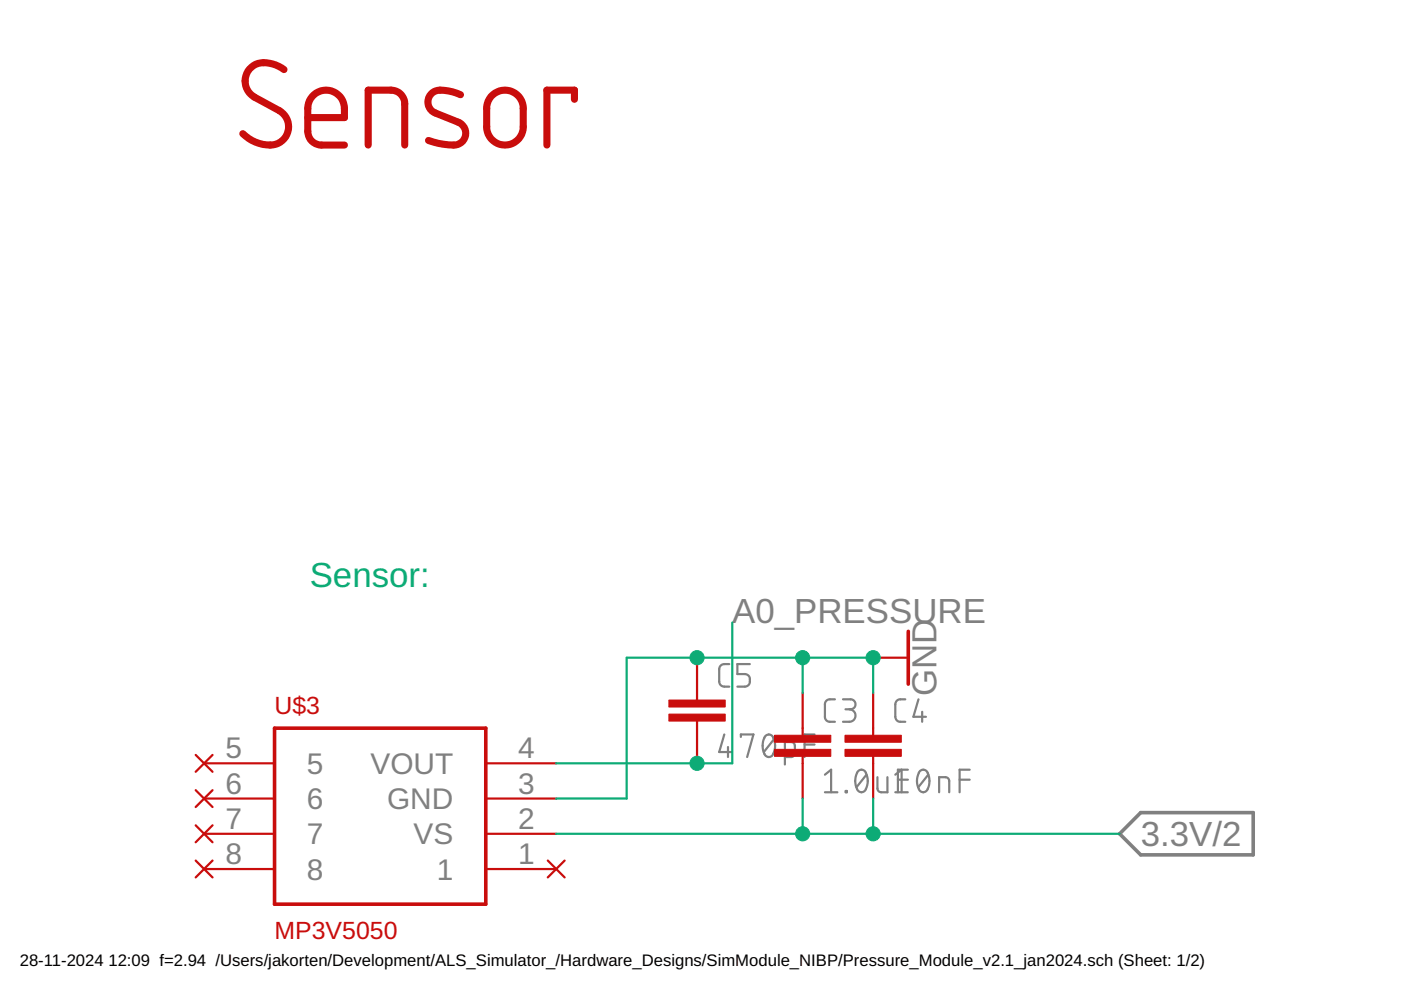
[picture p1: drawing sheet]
<svg xmlns="http://www.w3.org/2000/svg" width="297mm" height="210mm" viewBox="0 0 297 210" stroke-linecap="round" stroke-linejoin="round" font-family="sans-serif">
<g fill="none" stroke="#808080" stroke-width=".47">
<path d="M153.6 155.7l-1.1 3.7h2.7M154.3 158.4v2.1M154.6 140.8a1.99 1.99 0 0 0-1.8 .3l-.3 .8v2.6l.3 .8a1.99 1.99 0 0 0 1.8 .3M157.1 156.3v-.6h2.6l-1.3 4.8M159 140.8h-2.7v2.1h1.6a1.36 1.36 0 0 1 1.1 1.4 1.36 1.36 0 0 1-1.1 1.3h-1.6M162.2 156.2a1.07 1.07 0 0 1 1.2-.4 1.07 1.07 0 0 1 .7 1 3.4 3.4 0 0 1-.6 3.6 1.1 1.1 0 0 1-1.6-1 4.1 4.1 0 0 1 .3-3.2zM164.1 156.8l-2.2 2.6M170.6 157.9h2.1M172.7 155.7h-2.1v4.8M177 148.3a1.93 1.93 0 0 0-1.8 .3l-.3 .7v3l.3 .4a1.93 1.93 0 0 0 1.8 .3M178.7 148.3h1.6a1.06 1.06 0 0 1 1.1 1 1.06 1.06 0 0 1-1.1 1.1h-1M180.1 150.4a1.32 1.32 0 0 1 1.3 1.3 1.32 1.32 0 0 1-1.3 1.3h-1.4"/>
<path d="M191.9 148.3a1.84 1.84 0 0 0-1.8 .3l-.3 .7v2.7l.3 .7a1.84 1.84 0 0 0 1.8 .3M194.7 148.3l-1 3.7h2.6M195.5 150.9v2.1M166.4 160.5h1.5l.5-.4 .1-2-.1-.5-.4-.2-1.6-.1v4.8M174.9 164.3l1.3-1.1v4.8M174.9 168h2.6M179.3 167.7h.3v.3h-.3zM182 163.4a1.06 1.06 0 0 1 1.1-.1 1.06 1.06 0 0 1 .6 1 3.4 3.4 0 0 1-.6 3.6 1.1 1.1 0 0 1-1.6-1 3.9 3.9 0 0 1 .5-3.5zM183.7 164.3l-2.1 2.6M186 164.8l.1 2.6 .2 .3 .5 .3h1.4v-3.2M189.8 168h2.7M189.8 164.3l1.4-1.1v4.8"/>
<path d="M190.4 165.3h2.1M192.5 163.2h-2.1v4.8M195.1 163.4a1.08 1.08 0 0 1 1.1-.1 1.08 1.08 0 0 1 .6 1 3.4 3.4 0 0 1-.6 3.6 1.1 1.1 0 0 1-1.6-1 3.8 3.8 0 0 1 .5-3.5zM196.8 164.3l-2.1 2.6M199.1 168v-3.2h1.6l.4 .3 .2 .5v2.4M203.5 165.3h2.1M205.6 163.2h-2.1v4.8"/>
</g>
<path d="M241.9 172.3h23.8v9h-23.8l-4.5-4.5z" fill="none" stroke="#808080" stroke-width=".76"/>
<path d="M60.2 14.8a6.5 6.5 0 0 0-6-1.2 3.9 3.9 0 0 0-.3 7l5.3 2.9a3.9 3.9 0 0 1 1.7 4.8 3.9 3.9 0 0 1-4.4 2.4l-1.6-.3a8.3 8.3 0 0 1-3.4-2.1M65.3 24.9h7.7a5.4 5.4 0 0 0-.9-4.5 3.9 3.9 0 0 0-4.3-1 3.9 3.9 0 0 0-2.5 3.6v4.9a2.89 2.89 0 0 0 2.9 2.9h4.8M78.1 30.8v-11.7h4.8a2.89 2.89 0 0 1 2.9 2.9v8.8M97.6 20.1a7.4 7.4 0 0 0-5.6-.7 2.5 2.5 0 0 0-1.3 2.4 2.5 2.5 0 0 0 1.6 2.2l4.9 1.9a2.51 2.51 0 0 1 1.5 2.8 2.51 2.51 0 0 1-2.5 2.1l-3.3-.4-2.1-.6M104.1 20.4a3.9 3.9 0 0 1 4.3-1.1 3.9 3.9 0 0 1 2.5 3.7v3.9a3.9 3.9 0 0 1-3.8 3.9 3.9 3.9 0 0 1-3.9-3.9v-3.9a3.9 3.9 0 0 1 .9-2.6zM121.8 21.1v-2h-5.8v11.7" fill="none" stroke="#c90d0c" stroke-width="1.5"/>
<g fill="none" stroke="#c90d0c" stroke-width=".47">
<path d="M147.8 139.4v9M185.1 139.4h7.5M147.8 152.9v8.9M170.2 146.9v9M185.1 146.9v9M41.5 160.1l3.6 3.5M41.5 167.5l3.6 3.6M41.5 175l3.6 3.6M43.3 176.8h14.9M43.3 169.3h14.9M43.3 161.8h14.9M45.1 160.1l-3.6 3.5"/>
<path d="M45.1 167.5l-3.6 3.6M45.1 175l-3.6 3.6M103 176.8h14.9M103 169.3h14.9M103 161.8h14.9M170.2 160.4v8.9M185.1 160.4v8.9M41.5 182.5l3.6 3.5M43.3 184.3h14.9M45.1 182.5l-3.6 3.5M103 184.3h14.9M116.1 182.5l3.6 3.5"/>
<path d="M119.7 182.5l-3.6 3.5"/>
</g>
<path d="M192.6 133.9v11.2M58.2 154.4h44.8v37.3h-44.8z" fill="none" stroke="#c90d0c" stroke-width=".76"/>
<g fill="#c90d0c" stroke="#c90d0c" stroke-width=".21">
<path d="M164.2 158.9h11.9v1.5h-11.9z"/>
<path d="M164.2 155.9h11.9v1.5h-11.9z"/>
<path d="M179.2 158.9h11.9v1.5h-11.9z"/>
<path d="M179.2 155.9h11.9v1.5h-11.9z"/>
<path d="M141.8 151.4h12v1.5h-12z"/>
<path d="M141.8 148.4h12v1.5h-12z"/>
</g>
<path d="M155.3 132v29.8h-37.4M170.2 139.4v7.5M185.1 146.9v-7.5h-52.2v29.9h-15M117.9 176.8h119.5M170.2 169.3v7.5M185.1 169.3v7.5" fill="none" stroke="#0dab76" stroke-width=".47"/>
<g fill="#0dab76" stroke="#0dab76" stroke-width=".21">
<circle cx="170.2" cy="139.4" r="1.5"/>
<circle cx="147.8" cy="139.4" r="1.5"/>
<circle cx="185.1" cy="139.4" r="1.5"/>
<circle cx="170.2" cy="176.8" r="1.5"/>
<circle cx="185.1" cy="176.8" r="1.5"/>
<circle cx="147.8" cy="161.8" r="1.5"/>
</g>
<text font-size="7.4" fill="#0dab76" x="65.7" y="124.5">Sensor:</text>
<g font-size="7.4" fill="#808080">
<text x="155.3" y="132">A0_PRESSURE</text>
<text x="198.6" y="147.7" transform="rotate(-90 198.6 147.7)">GND</text>
<text x="241.9" y="179.4">3.3V/2</text>
</g>
<g font-size="6.3" fill="#808080">
<text x="47.8" y="160.8">5</text>
<text x="109.9" y="160.8">4</text>
<text x="65.1" y="164.1">5</text>
<text x="78.5" y="164.1">VOUT</text>
<text x="47.8" y="168.3">6</text>
<text x="65.1" y="171.6">6</text>
<text x="82.1" y="171.6">GND</text>
<text x="109.9" y="168.3">3</text>
<text x="47.8" y="175.7">7</text>
<text x="65.1" y="179">7</text>
<text x="87.7" y="179">VS</text>
<text x="109.9" y="175.7">2</text>
<text x="47.8" y="183.2">8</text>
<text x="109.9" y="183.2">1</text>
<text x="65.1" y="186.5">8</text>
<text x="92.6" y="186.5">1</text>
</g>
<g font-size="5.3" fill="#c90d0c">
<text x="58.2" y="151.4">U$3</text>
<text x="58.2" y="199.2">MP3V5050</text>
</g>
<g font-size="3.5">
<text x="4.2" y="204.7">28-11-2024</text>
<text x="23" y="204.7">12:09 f=2.94 /Users/jakorten/Development/ALS_Simulator_/Hardware_Designs/SimModule_NIBP/Pressure_Module_v2.1_jan2024.sch (Sheet: 1/2)</text>
</g>
</svg>
